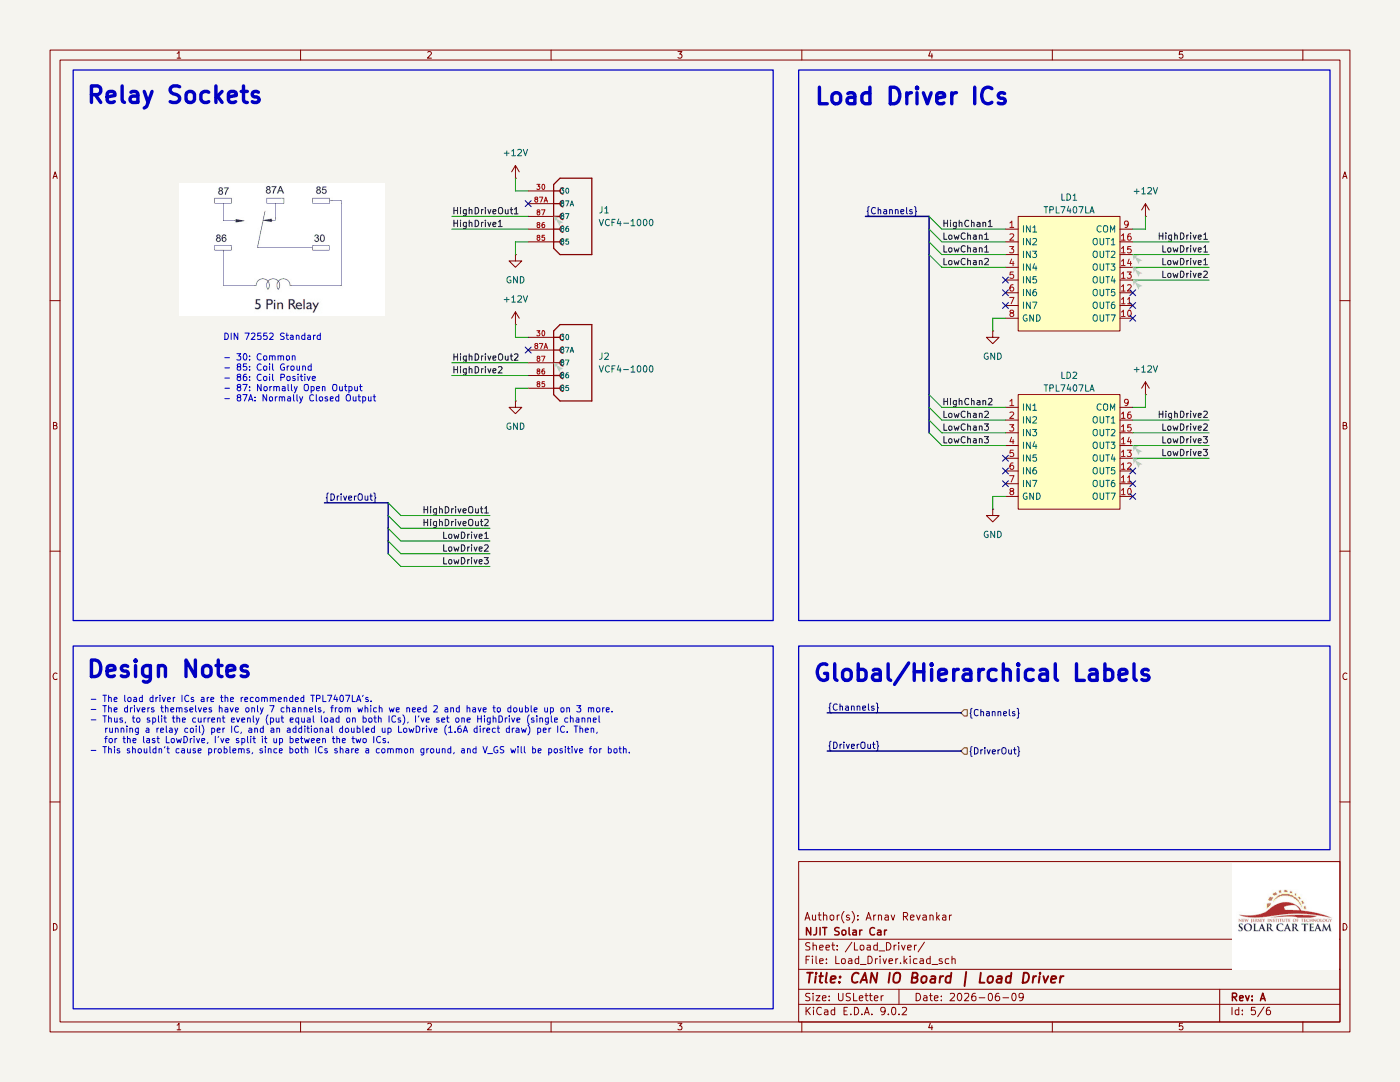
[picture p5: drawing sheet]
(kicad_sch
 (version 20250114)
 (generator "eeschema")
 (generator_version "9.0")
 (paper "USLetter")
 (title_block
  (title "CAN IO Board | Load Driver")
  (date "2026-06-09")
  (rev "A")
  (company "NJIT Solar Car")
  (comment 1 "Author(s): Arnav Revankar"))
 (lib_symbols
  (symbol "power:+12V"
   (power)
   (pin_numbers (hide yes))
   (pin_names
    (offset 0) (hide yes)) (exclude_from_sim no) (in_bom yes) (on_board yes)
   (property "Reference" "#PWR" (at 0 -3.81 0) (effects (font (size 1.27 1.27)) (hide yes)))
   (property "Value" "+12V" (at 0 3.556 0) (effects (font (size 1.27 1.27))))
   (property "Footprint" "" (at 0 0 0) (effects (font (size 1.27 1.27)) (hide yes)))
   (property "Datasheet" "" (at 0 0 0) (effects (font (size 1.27 1.27)) (hide yes)))
   (property "Description" "Power symbol creates a global label with name \"+12V\"" (at 0 0 0) (effects (font (size 1.27 1.27)) (hide yes)))
   (symbol "+12V_0_1"
    (polyline (pts (xy -0.762 1.27) (xy 0 2.54)) (stroke (width 0) (type default)) (fill (type none)))
    (polyline (pts (xy 0 2.54) (xy 0.762 1.27)) (stroke (width 0) (type default)) (fill (type none)))
    (polyline (pts (xy 0 0) (xy 0 2.54)) (stroke (width 0) (type default)) (fill (type none))))
   (symbol "+12V_1_1"
    (pin power_in line (at 0 0 90) (length 0) (name "~" (effects (font (size 1.27 1.27)))) (number "1" (effects (font (size 1.27 1.27))))))
   (embedded_fonts no))
  (symbol "power:GND"
   (power)
   (pin_numbers (hide yes))
   (pin_names
    (offset 0) (hide yes)) (exclude_from_sim no) (in_bom yes) (on_board yes)
   (property "Reference" "#PWR" (at 0 -6.35 0) (effects (font (size 1.27 1.27)) (hide yes)))
   (property "Value" "GND" (at 0 -3.81 0) (effects (font (size 1.27 1.27))))
   (property "Footprint" "" (at 0 0 0) (effects (font (size 1.27 1.27)) (hide yes)))
   (property "Datasheet" "" (at 0 0 0) (effects (font (size 1.27 1.27)) (hide yes)))
   (property "Description" "Power symbol creates a global label with name \"GND\" , ground" (at 0 0 0) (effects (font (size 1.27 1.27)) (hide yes)))
   (symbol "GND_0_1"
    (polyline (pts (xy 0 0) (xy 0 -1.27) (xy 1.27 -1.27) (xy 0 -2.54) (xy -1.27 -1.27) (xy 0 -1.27)) (stroke (width 0) (type default)) (fill (type none))))
   (symbol "GND_1_1"
    (pin power_in line (at 0 0 270) (length 0) (name "~" (effects (font (size 1.27 1.27)))) (number "1" (effects (font (size 1.27 1.27))))))
   (embedded_fonts no))
  (symbol "symbols:TPL7407LA" (exclude_from_sim no) (in_bom yes) (on_board yes)
   (property "Reference" "U" (at 0 13.462 0) (effects (font (size 1.27 1.27))))
   (property "Value" "" (at 0 0 0) (effects (font (size 1.27 1.27))))
   (property "Footprint" "" (at 0 0 0) (effects (font (size 1.27 1.27)) (hide yes)))
   (property "Datasheet" "" (at 0 0 0) (effects (font (size 1.27 1.27)) (hide yes)))
   (property "Description" "" (at 0 0 0) (effects (font (size 1.27 1.27)) (hide yes)))
   (symbol "TPL7407LA_1_1"
    (rectangle (start -10.16 10.16) (end 10.16 -12.7) (stroke (width 0) (type solid)) (fill (type background)))
    (pin input line (at -12.7 7.62 0) (length 2.54) (name "IN1" (effects (font (size 1.27 1.27)))) (number "1" (effects (font (size 1.27 1.27)))))
    (pin input line (at -12.7 5.08 0) (length 2.54) (name "IN2" (effects (font (size 1.27 1.27)))) (number "2" (effects (font (size 1.27 1.27)))))
    (pin input line (at -12.7 2.54 0) (length 2.54) (name "IN3" (effects (font (size 1.27 1.27)))) (number "3" (effects (font (size 1.27 1.27)))))
    (pin input line (at -12.7 0 0) (length 2.54) (name "IN4" (effects (font (size 1.27 1.27)))) (number "4" (effects (font (size 1.27 1.27)))))
    (pin input line (at -12.7 -2.54 0) (length 2.54) (name "IN5" (effects (font (size 1.27 1.27)))) (number "5" (effects (font (size 1.27 1.27)))))
    (pin input line (at -12.7 -5.08 0) (length 2.54) (name "IN6" (effects (font (size 1.27 1.27)))) (number "6" (effects (font (size 1.27 1.27)))))
    (pin input line (at -12.7 -7.62 0) (length 2.54) (name "IN7" (effects (font (size 1.27 1.27)))) (number "7" (effects (font (size 1.27 1.27)))))
    (pin power_in line (at -12.7 -10.16 0) (length 2.54) (name "GND" (effects (font (size 1.27 1.27)))) (number "8" (effects (font (size 1.27 1.27)))))
    (pin power_in line (at 12.7 7.62 180) (length 2.54) (name "COM" (effects (font (size 1.27 1.27)))) (number "9" (effects (font (size 1.27 1.27)))))
    (pin power_out line (at 12.7 5.08 180) (length 2.54) (name "OUT1" (effects (font (size 1.27 1.27)))) (number "16" (effects (font (size 1.27 1.27)))))
    (pin power_out line (at 12.7 2.54 180) (length 2.54) (name "OUT2" (effects (font (size 1.27 1.27)))) (number "15" (effects (font (size 1.27 1.27)))))
    (pin power_out line (at 12.7 0 180) (length 2.54) (name "OUT3" (effects (font (size 1.27 1.27)))) (number "14" (effects (font (size 1.27 1.27)))))
    (pin power_out line (at 12.7 -2.54 180) (length 2.54) (name "OUT4" (effects (font (size 1.27 1.27)))) (number "13" (effects (font (size 1.27 1.27)))))
    (pin power_out line (at 12.7 -5.08 180) (length 2.54) (name "OUT5" (effects (font (size 1.27 1.27)))) (number "12" (effects (font (size 1.27 1.27)))))
    (pin power_out line (at 12.7 -7.62 180) (length 2.54) (name "OUT6" (effects (font (size 1.27 1.27)))) (number "11" (effects (font (size 1.27 1.27)))))
    (pin power_out line (at 12.7 -10.16 180) (length 2.54) (name "OUT7" (effects (font (size 1.27 1.27)))) (number "10" (effects (font (size 1.27 1.27))))))
   (embedded_fonts no))
  (symbol "symbols:VCF4-1000"
   (pin_names
    (offset 1.016)) (exclude_from_sim no) (in_bom yes) (on_board yes)
   (property "Reference" "J" (at -7.62 8.89 0) (effects (font (size 1.27 1.27)) (justify left bottom)))
   (property "Value" "VCF4-1000" (at -7.62 -10.16 0) (effects (font (size 1.27 1.27)) (justify left bottom)))
   (property "Footprint" "VCF4-1000:TE_VCF4-1000" (at 0 0 0) (effects (font (size 1.27 1.27)) (justify bottom) (hide yes)))
   (property "Datasheet" "" (at 0 0 0) (effects (font (size 1.27 1.27)) (hide yes)))
   (property "Description" "" (at 0 0 0) (effects (font (size 1.27 1.27)) (hide yes)))
   (property "Comment" "1393310-3" (at 0 0 0) (effects (font (size 1.27 1.27)) (justify bottom) (hide yes)))
   (property "MF" "TE Connectivity" (at 0 0 0) (effects (font (size 1.27 1.27)) (justify bottom) (hide yes)))
   (property "Product_Type" "Socket" (at 0 0 0) (effects (font (size 1.27 1.27)) (justify bottom) (hide yes)))
   (property "MAXIMUM_PACKAGE_HEIGHT" "14.5 mm" (at 0 0 0) (effects (font (size 1.27 1.27)) (justify bottom) (hide yes)))
   (property "Package" "None" (at 0 0 0) (effects (font (size 1.27 1.27)) (justify bottom) (hide yes)))
   (property "Price" "None" (at 0 0 0) (effects (font (size 1.27 1.27)) (justify bottom) (hide yes)))
   (property "Check_prices" "https://www.snapeda.com/parts/VCF4-1000/TE+Connectivity+Potter+%2526+Brumfield+Relays/view-part/?ref=eda" (at 0 0 0) (effects (font (size 1.27 1.27)) (justify bottom) (hide yes)))
   (property "STANDARD" "Manufacturer Recommendations" (at 0 0 0) (effects (font (size 1.27 1.27)) (justify bottom) (hide yes)))
   (property "PARTREV" "B" (at 0 0 0) (effects (font (size 1.27 1.27)) (justify bottom) (hide yes)))
   (property "SnapEDA_Link" "https://www.snapeda.com/parts/VCF4-1000/TE+Connectivity+Potter+%2526+Brumfield+Relays/view-part/?ref=snap" (at 0 0 0) (effects (font (size 1.27 1.27)) (justify bottom) (hide yes)))
   (property "MP" "VCF4-1000" (at 0 0 0) (effects (font (size 1.27 1.27)) (justify bottom) (hide yes)))
   (property "Purchase-URL" "https://www.snapeda.com/api/url_track_click_mouser/?unipart_id=125589&manufacturer=TE Connectivity&part_name=VCF4-1000&search_term=vcf4-1000" (at 0 0 0) (effects (font (size 1.27 1.27)) (justify bottom) (hide yes)))
   (property "Description_1" "Socket, Relay; PCB, VTF Series, 1 Pole, Quick-Connect, w/o Grounding Provision" (at 0 0 0) (effects (font (size 1.27 1.27)) (justify bottom) (hide yes)))
   (property "Availability" "In Stock" (at 0 0 0) (effects (font (size 1.27 1.27)) (justify bottom) (hide yes)))
   (property "MANUFACTURER" "TE Connectivity" (at 0 0 0) (effects (font (size 1.27 1.27)) (justify bottom) (hide yes)))
   (symbol "VCF4-1000_0_0"
    (polyline (pts (xy -7.62 7.62) (xy -1.27 7.62)) (stroke (width 0.254) (type default)) (fill (type none)))
    (polyline (pts (xy -7.62 -7.62) (xy -7.62 7.62)) (stroke (width 0.254) (type default)) (fill (type none)))
    (arc (start -1.905 5.715) (mid -1.2727 5.08) (end -1.905 4.445) (stroke (width 0.254) (type default)) (fill (type none)))
    (arc (start -1.905 3.175) (mid -1.2727 2.54) (end -1.905 1.905) (stroke (width 0.254) (type default)) (fill (type none)))
    (arc (start -1.905 0.635) (mid -1.2727 0) (end -1.905 -0.635) (stroke (width 0.254) (type default)) (fill (type none)))
    (arc (start -1.905 -1.905) (mid -1.2727 -2.54) (end -1.905 -3.175) (stroke (width 0.254) (type default)) (fill (type none)))
    (arc (start -1.905 -4.445) (mid -1.456 -4.631) (end -1.27 -5.08) (stroke (width 0.254) (type default)) (fill (type none)))
    (arc (start -1.27 -5.08) (mid -1.456 -5.529) (end -1.905 -5.715) (stroke (width 0.254) (type default)) (fill (type none)))
    (polyline (pts (xy -1.27 -7.62) (xy -7.62 -7.62)) (stroke (width 0.254) (type default)) (fill (type none)))
    (polyline (pts (xy 0 6.35) (xy -1.27 7.62)) (stroke (width 0.254) (type default)) (fill (type none)))
    (polyline (pts (xy 0 6.35) (xy 0 5.08)) (stroke (width 0.254) (type default)) (fill (type none)))
    (polyline (pts (xy 0 5.08) (xy -1.27 5.08)) (stroke (width 0.254) (type default)) (fill (type none)))
    (polyline (pts (xy 0 5.08) (xy 0 -5.08)) (stroke (width 0.254) (type default)) (fill (type none)))
    (polyline (pts (xy 0 2.54) (xy -1.27 2.54)) (stroke (width 0.254) (type default)) (fill (type none)))
    (polyline (pts (xy 0 0) (xy -1.27 0)) (stroke (width 0.254) (type default)) (fill (type none)))
    (polyline (pts (xy 0 -2.54) (xy -1.27 -2.54)) (stroke (width 0.254) (type default)) (fill (type none)))
    (polyline (pts (xy 0 -5.08) (xy -1.27 -5.08)) (stroke (width 0.254) (type default)) (fill (type none)))
    (polyline (pts (xy 0 -5.08) (xy 0 -6.35)) (stroke (width 0.254) (type default)) (fill (type none)))
    (polyline (pts (xy 0 -6.35) (xy -1.27 -7.62)) (stroke (width 0.254) (type default)) (fill (type none)))
    (pin passive line (at 5.08 5.08 180) (length 5.08) (name "85" (effects (font (size 1.016 1.016)))) (number "85" (effects (font (size 1.016 1.016)))))
    (pin passive line (at 5.08 2.54 180) (length 5.08) (name "86" (effects (font (size 1.016 1.016)))) (number "86" (effects (font (size 1.016 1.016)))))
    (pin passive line (at 5.08 0 180) (length 5.08) (name "87" (effects (font (size 1.016 1.016)))) (number "87" (effects (font (size 1.016 1.016)))))
    (pin passive line (at 5.08 -2.54 180) (length 5.08) (name "87A" (effects (font (size 1.016 1.016)))) (number "87A" (effects (font (size 1.016 1.016)))))
    (pin passive line (at 5.08 -5.08 180) (length 5.08) (name "30" (effects (font (size 1.016 1.016)))) (number "30" (effects (font (size 1.016 1.016))))))
   (embedded_fonts no)))
 (bus_alias "DriverOut"
  (members "HighDriveOut[1..2]" "LowDrive[1..3]"))
 (rectangle
  (start 14.605 128.905)
  (end 154.305 201.295)
  (stroke (width 0.254) (type solid))
  (fill (type none)))
 (rectangle
  (start 14.605 13.97)
  (end 154.305 123.825)
  (stroke (width 0.254) (type solid))
  (fill (type none)))
 (rectangle
  (start 159.385 128.905)
  (end 265.43 169.545)
  (stroke (width 0.254) (type solid))
  (fill (type none)))
 (rectangle
  (start 159.385 13.97)
  (end 265.43 123.825)
  (stroke (width 0.254) (type solid))
  (fill (type none)))
 (text "Relay Sockets"
  (exclude_from_sim no)
  (at 17.018 17.272 0)
  (effects (font (size 3.302 3.302) (thickness 0.6604)
    (bold yes)) (justify left top)))
 (text "Load Driver ICs"
  (exclude_from_sim no)
  (at 162.306 17.526 0)
  (effects (font (size 3.302 3.302) (thickness 0.6604)
    (bold yes)) (justify left top)))
 (text "Design Notes"
  (exclude_from_sim no)
  (at 17.018 131.826 0)
  (effects (font (size 3.302 3.302) (thickness 0.6604)
    (bold yes)) (justify left top)))
 (text "- The load driver ICs are the recommended TPL7407LA's.\n- The drivers themselves have only 7 channels, from which we need 2 and have to double up on 3 more.\n- Thus, to split the current evenly (put equal load on both ICs), I've set one HighDrive (single channel\n   running a relay coil) per IC, and an additional doubled up LowDrive (1.6A direct draw) per IC. Then,\n   for the last LowDrive, I've split it up between the two ICs.\n- This shouldn't cause problems, since both ICs share a common ground, and V_GS will be positive for both."
  (exclude_from_sim no)
  (at 17.78 138.938 0)
  (effects (font (size 1.27 1.27)) (justify left top)))
 (text "Global/Hierarchical Labels"
  (exclude_from_sim no)
  (at 162.052 132.588 0)
  (effects (font (size 3.302 3.302) (thickness 0.6604)
    (bold yes)) (justify left top)))
 (text "DIN 72552 Standard\n\n- 30: Common\n- 85: Coil Ground\n- 86: Coil Positive\n- 87: Normally Open Output\n- 87A: Normally Closed Output"
  (exclude_from_sim no)
  (at 44.45 66.675 0)
  (effects (font (size 1.27 1.27)) (justify left top)))
 (no_connect
  (at 200.66 58.42))
 (no_connect
  (at 200.66 93.98))
 (no_connect
  (at 200.66 55.88))
 (no_connect
  (at 226.06 96.52))
 (no_connect
  (at 200.66 96.52))
 (no_connect
  (at 105.41 69.85))
 (no_connect
  (at 200.66 60.96))
 (no_connect
  (at 226.06 93.98))
 (no_connect
  (at 226.06 58.42))
 (no_connect
  (at 200.66 91.44))
 (no_connect
  (at 226.06 60.96))
 (no_connect
  (at 226.06 63.5))
 (no_connect
  (at 226.06 99.06))
 (no_connect
  (at 105.41 40.64))
 (bus_entry
  (at 80.01 102.87)
  (size -2.54 -2.54)
  (stroke (width 0) (type default)))
 (bus_entry
  (at 187.96 83.82)
  (size -2.54 -2.54)
  (stroke (width 0) (type default)))
 (bus_entry
  (at 187.96 88.9)
  (size -2.54 -2.54)
  (stroke (width 0) (type default)))
 (bus_entry
  (at 187.96 48.26)
  (size -2.54 -2.54)
  (stroke (width 0) (type default)))
 (bus_entry
  (at 187.96 86.36)
  (size -2.54 -2.54)
  (stroke (width 0) (type default)))
 (bus_entry
  (at 187.96 50.8)
  (size -2.54 -2.54)
  (stroke (width 0) (type default)))
 (bus_entry
  (at 80.01 110.49)
  (size -2.54 -2.54)
  (stroke (width 0) (type default)))
 (bus_entry
  (at 187.96 81.28)
  (size -2.54 -2.54)
  (stroke (width 0) (type default)))
 (bus_entry
  (at 187.96 45.72)
  (size -2.54 -2.54)
  (stroke (width 0) (type default)))
 (bus_entry
  (at 80.01 107.95)
  (size -2.54 -2.54)
  (stroke (width 0) (type default)))
 (bus_entry
  (at 80.01 105.41)
  (size -2.54 -2.54)
  (stroke (width 0) (type default)))
 (bus_entry
  (at 187.96 53.34)
  (size -2.54 -2.54)
  (stroke (width 0) (type default)))
 (bus_entry
  (at 80.01 113.03)
  (size -2.54 -2.54)
  (stroke (width 0) (type default)))
 (wire
  (pts (xy 226.06 48.26) (xy 241.3 48.26))
  (stroke (width 0) (type default)))
 (wire
  (pts (xy 90.17 45.72) (xy 105.41 45.72))
  (stroke (width 0) (type default)))
 (wire
  (pts (xy 200.66 99.06) (xy 198.12 99.06))
  (stroke (width 0) (type default)))
 (wire
  (pts (xy 226.06 53.34) (xy 241.3 53.34))
  (stroke (width 0) (type default)))
 (wire
  (pts (xy 187.96 53.34) (xy 200.66 53.34))
  (stroke (width 0) (type default)))
 (wire
  (pts (xy 105.41 77.47) (xy 102.87 77.47))
  (stroke (width 0) (type default)))
 (wire
  (pts (xy 228.6 78.74) (xy 228.6 81.28))
  (stroke (width 0) (type default)))
 (wire
  (pts (xy 80.01 107.95) (xy 97.79 107.95))
  (stroke (width 0) (type default)))
 (bus
  (pts (xy 185.42 50.8) (xy 185.42 48.26))
  (stroke (width 0) (type default)))
 (wire
  (pts (xy 228.6 81.28) (xy 226.06 81.28))
  (stroke (width 0) (type default)))
 (wire
  (pts (xy 90.17 72.39) (xy 105.41 72.39))
  (stroke (width 0) (type default)))
 (wire
  (pts (xy 187.96 86.36) (xy 200.66 86.36))
  (stroke (width 0) (type default)))
 (bus
  (pts (xy 185.42 48.26) (xy 185.42 45.72))
  (stroke (width 0) (type default)))
 (wire
  (pts (xy 102.87 48.26) (xy 102.87 50.8))
  (stroke (width 0) (type default)))
 (wire
  (pts (xy 105.41 48.26) (xy 102.87 48.26))
  (stroke (width 0) (type default)))
 (wire
  (pts (xy 102.87 38.1) (xy 102.87 35.56))
  (stroke (width 0) (type default)))
 (wire
  (pts (xy 226.06 91.44) (xy 241.3 91.44))
  (stroke (width 0) (type default)))
 (wire
  (pts (xy 226.06 88.9) (xy 241.3 88.9))
  (stroke (width 0) (type default)))
 (wire
  (pts (xy 228.6 43.18) (xy 228.6 45.72))
  (stroke (width 0) (type default)))
 (bus
  (pts (xy 165.1 149.86) (xy 191.77 149.86))
  (stroke (width 0) (type default)))
 (wire
  (pts (xy 226.06 50.8) (xy 241.3 50.8))
  (stroke (width 0) (type default)))
 (wire
  (pts (xy 187.96 45.72) (xy 200.66 45.72))
  (stroke (width 0) (type default)))
 (wire
  (pts (xy 80.01 105.41) (xy 97.79 105.41))
  (stroke (width 0) (type default)))
 (wire
  (pts (xy 187.96 83.82) (xy 200.66 83.82))
  (stroke (width 0) (type default)))
 (wire
  (pts (xy 80.01 113.03) (xy 97.79 113.03))
  (stroke (width 0) (type default)))
 (bus
  (pts (xy 64.77 100.33) (xy 77.47 100.33))
  (stroke (width 0) (type default)))
 (wire
  (pts (xy 198.12 63.5) (xy 198.12 66.04))
  (stroke (width 0) (type default)))
 (wire
  (pts (xy 105.41 38.1) (xy 102.87 38.1))
  (stroke (width 0) (type default)))
 (wire
  (pts (xy 226.06 83.82) (xy 241.3 83.82))
  (stroke (width 0) (type default)))
 (bus
  (pts (xy 185.42 45.72) (xy 185.42 43.18))
  (stroke (width 0) (type default)))
 (wire
  (pts (xy 80.01 110.49) (xy 97.79 110.49))
  (stroke (width 0) (type default)))
 (wire
  (pts (xy 187.96 81.28) (xy 200.66 81.28))
  (stroke (width 0) (type default)))
 (wire
  (pts (xy 200.66 63.5) (xy 198.12 63.5))
  (stroke (width 0) (type default)))
 (wire
  (pts (xy 226.06 86.36) (xy 241.3 86.36))
  (stroke (width 0) (type default)))
 (wire
  (pts (xy 90.17 74.93) (xy 105.41 74.93))
  (stroke (width 0) (type default)))
 (wire
  (pts (xy 102.87 77.47) (xy 102.87 80.01))
  (stroke (width 0) (type default)))
 (bus
  (pts (xy 185.42 83.82) (xy 185.42 81.28))
  (stroke (width 0) (type default)))
 (wire
  (pts (xy 187.96 48.26) (xy 200.66 48.26))
  (stroke (width 0) (type default)))
 (wire
  (pts (xy 80.01 102.87) (xy 97.79 102.87))
  (stroke (width 0) (type default)))
 (wire
  (pts (xy 187.96 50.8) (xy 200.66 50.8))
  (stroke (width 0) (type default)))
 (bus
  (pts (xy 77.47 110.49) (xy 77.47 107.95))
  (stroke (width 0) (type default)))
 (wire
  (pts (xy 187.96 88.9) (xy 200.66 88.9))
  (stroke (width 0) (type default)))
 (bus
  (pts (xy 165.1 142.24) (xy 191.77 142.24))
  (stroke (width 0) (type default)))
 (bus
  (pts (xy 77.47 102.87) (xy 77.47 100.33))
  (stroke (width 0) (type default)))
 (bus
  (pts (xy 77.47 105.41) (xy 77.47 102.87))
  (stroke (width 0) (type default)))
 (bus
  (pts (xy 185.42 50.8) (xy 185.42 78.74))
  (stroke (width 0) (type default)))
 (bus
  (pts (xy 185.42 81.28) (xy 185.42 78.74))
  (stroke (width 0) (type default)))
 (wire
  (pts (xy 198.12 99.06) (xy 198.12 101.6))
  (stroke (width 0) (type default)))
 (bus
  (pts (xy 172.72 43.18) (xy 185.42 43.18))
  (stroke (width 0) (type default)))
 (wire
  (pts (xy 102.87 64.77) (xy 102.87 67.31))
  (stroke (width 0) (type default)))
 (bus
  (pts (xy 185.42 86.36) (xy 185.42 83.82))
  (stroke (width 0) (type default)))
 (wire
  (pts (xy 228.6 45.72) (xy 226.06 45.72))
  (stroke (width 0) (type default)))
 (wire
  (pts (xy 90.17 43.18) (xy 105.41 43.18))
  (stroke (width 0) (type default)))
 (wire
  (pts (xy 226.06 55.88) (xy 241.3 55.88))
  (stroke (width 0) (type default)))
 (wire
  (pts (xy 102.87 67.31) (xy 105.41 67.31))
  (stroke (width 0) (type default)))
 (bus
  (pts (xy 77.47 107.95) (xy 77.47 105.41))
  (stroke (width 0) (type default)))
 (image
  (at 256.54 182.88)
  (scale 0.646246)
  (data))
 (image
  (at 56.261 49.784)
  (data))
 (label "LowDrive2"
  (at 97.79 110.49 180)
  (effects (font (size 1.27 1.27)) (justify right bottom)))
 (label "HighDrive2"
  (at 90.17 74.93 0)
  (effects (font (size 1.27 1.27)) (justify left bottom)))
 (label "{Channels}"
  (at 172.72 43.18 0)
  (effects (font (size 1.27 1.27)) (justify left bottom)))
 (label "HighChan2"
  (at 187.96 81.28 0)
  (effects (font (size 1.27 1.27)) (justify left bottom)))
 (label "LowChan2"
  (at 187.96 53.34 0)
  (effects (font (size 1.27 1.27)) (justify left bottom)))
 (label "LowDrive2"
  (at 241.3 86.36 180)
  (effects (font (size 1.27 1.27)) (justify right bottom)))
 (label "LowChan1"
  (at 187.96 50.8 0)
  (effects (font (size 1.27 1.27)) (justify left bottom)))
 (label "LowDrive1"
  (at 97.79 107.95 180)
  (effects (font (size 1.27 1.27)) (justify right bottom)))
 (label "LowChan3"
  (at 187.96 88.9 0)
  (effects (font (size 1.27 1.27)) (justify left bottom)))
 (label "LowChan2"
  (at 187.96 83.82 0)
  (effects (font (size 1.27 1.27)) (justify left bottom)))
 (label "LowDrive3"
  (at 241.3 88.9 180)
  (effects (font (size 1.27 1.27)) (justify right bottom)))
 (label "LowDrive2"
  (at 241.3 55.88 180)
  (effects (font (size 1.27 1.27)) (justify right bottom)))
 (label "LowChan3"
  (at 187.96 86.36 0)
  (effects (font (size 1.27 1.27)) (justify left bottom)))
 (label "HighDriveOut2"
  (at 90.17 72.39 0)
  (effects (font (size 1.27 1.27)) (justify left bottom)))
 (label "LowDrive1"
  (at 241.3 53.34 180)
  (effects (font (size 1.27 1.27)) (justify right bottom)))
 (label "HighChan1"
  (at 187.96 45.72 0)
  (effects (font (size 1.27 1.27)) (justify left bottom)))
 (label "HighDrive1"
  (at 241.3 48.26 180)
  (effects (font (size 1.27 1.27)) (justify right bottom)))
 (label "{DriverOut}"
  (at 64.77 100.33 0)
  (effects (font (size 1.27 1.27)) (justify left bottom)))
 (label "LowDrive1"
  (at 241.3 50.8 180)
  (effects (font (size 1.27 1.27)) (justify right bottom)))
 (label "HighDriveOut2"
  (at 97.79 105.41 180)
  (effects (font (size 1.27 1.27)) (justify right bottom)))
 (label "{DriverOut}"
  (at 165.1 149.86 0)
  (effects (font (size 1.27 1.27)) (justify left bottom)))
 (label "HighDriveOut1"
  (at 90.17 43.18 0)
  (effects (font (size 1.27 1.27)) (justify left bottom)))
 (label "HighDrive2"
  (at 241.3 83.82 180)
  (effects (font (size 1.27 1.27)) (justify right bottom)))
 (label "{Channels}"
  (at 165.1 142.24 0)
  (effects (font (size 1.27 1.27)) (justify left bottom)))
 (label "LowDrive3"
  (at 97.79 113.03 180)
  (effects (font (size 1.27 1.27)) (justify right bottom)))
 (label "HighDriveOut1"
  (at 97.79 102.87 180)
  (effects (font (size 1.27 1.27)) (justify right bottom)))
 (label "LowDrive3"
  (at 241.3 91.44 180)
  (effects (font (size 1.27 1.27)) (justify right bottom)))
 (label "LowChan1"
  (at 187.96 48.26 0)
  (effects (font (size 1.27 1.27)) (justify left bottom)))
 (label "HighDrive1"
  (at 90.17 45.72 0)
  (effects (font (size 1.27 1.27)) (justify left bottom)))
 (hierarchical_label "{Channels}"
  (shape input)
  (at 191.77 142.24 0)
  (effects (font (size 1.27 1.27)) (justify left)))
 (hierarchical_label "{DriverOut}"
  (shape input)
  (at 191.77 149.86 0)
  (effects (font (size 1.27 1.27)) (justify left)))
 (symbol
  (lib_id "power:+12V")
  (at 102.87 64.77 0)
  (unit 1)
  (exclude_from_sim no)
  (in_bom yes)
  (on_board yes)
  (dnp no)
  (fields_autoplaced yes)
  (property "Reference" "#PWR010" (at 102.87 68.58 0) (effects (font (size 1.27 1.27)) (hide yes)))
  (property "Value" "+12V" (at 102.87 59.69 0) (effects (font (size 1.27 1.27))))
  (property "Footprint" "" (at 102.87 64.77 0) (effects (font (size 1.27 1.27)) (hide yes)))
  (property "Datasheet" "" (at 102.87 64.77 0) (effects (font (size 1.27 1.27)) (hide yes)))
  (property "Description" "Power symbol creates a global label with name \"+12V\"" (at 102.87 64.77 0) (effects (font (size 1.27 1.27)) (hide yes)))
  (pin "1"))
 (symbol
  (lib_id "power:GND")
  (at 198.12 101.6 0)
  (unit 1)
  (exclude_from_sim no)
  (in_bom yes)
  (on_board yes)
  (dnp no)
  (fields_autoplaced yes)
  (property "Reference" "#PWR05" (at 198.12 107.95 0) (effects (font (size 1.27 1.27)) (hide yes)))
  (property "Value" "GND" (at 198.12 106.68 0) (effects (font (size 1.27 1.27))))
  (property "Footprint" "" (at 198.12 101.6 0) (effects (font (size 1.27 1.27)) (hide yes)))
  (property "Datasheet" "" (at 198.12 101.6 0) (effects (font (size 1.27 1.27)) (hide yes)))
  (property "Description" "Power symbol creates a global label with name \"GND\" , ground" (at 198.12 101.6 0) (effects (font (size 1.27 1.27)) (hide yes)))
  (pin "1"))
 (symbol
  (lib_id "symbols:VCF4-1000")
  (at 110.49 43.18 180)
  (unit 1)
  (exclude_from_sim no)
  (in_bom yes)
  (on_board yes)
  (dnp no)
  (fields_autoplaced yes)
  (property "Reference" "J1" (at 119.38 41.9099 0) (effects (font (size 1.27 1.27)) (justify right)))
  (property "Value" "VCF4-1000" (at 119.38 44.4499 0) (effects (font (size 1.27 1.27)) (justify right)))
  (property "Footprint" "VCF4-1000:TE_VCF4-1000" (at 110.49 43.18 0) (effects (font (size 1.27 1.27)) (justify bottom) (hide yes)))
  (property "Datasheet" "" (at 110.49 43.18 0) (effects (font (size 1.27 1.27)) (hide yes)))
  (property "Description" "" (at 110.49 43.18 0) (effects (font (size 1.27 1.27)) (hide yes)))
  (property "Comment" "1393310-3" (at 110.49 43.18 0) (effects (font (size 1.27 1.27)) (justify bottom) (hide yes)))
  (property "MF" "TE Connectivity" (at 110.49 43.18 0) (effects (font (size 1.27 1.27)) (justify bottom) (hide yes)))
  (property "Product_Type" "Socket" (at 110.49 43.18 0) (effects (font (size 1.27 1.27)) (justify bottom) (hide yes)))
  (property "MAXIMUM_PACKAGE_HEIGHT" "14.5 mm" (at 110.49 43.18 0) (effects (font (size 1.27 1.27)) (justify bottom) (hide yes)))
  (property "Package" "None" (at 110.49 43.18 0) (effects (font (size 1.27 1.27)) (justify bottom) (hide yes)))
  (property "Price" "None" (at 110.49 43.18 0) (effects (font (size 1.27 1.27)) (justify bottom) (hide yes)))
  (property "Check_prices" "https://www.snapeda.com/parts/VCF4-1000/TE+Connectivity+Potter+%2526+Brumfield+Relays/view-part/?ref=eda" (at 110.49 43.18 0) (effects (font (size 1.27 1.27)) (justify bottom) (hide yes)))
  (property "STANDARD" "Manufacturer Recommendations" (at 110.49 43.18 0) (effects (font (size 1.27 1.27)) (justify bottom) (hide yes)))
  (property "PARTREV" "B" (at 110.49 43.18 0) (effects (font (size 1.27 1.27)) (justify bottom) (hide yes)))
  (property "SnapEDA_Link" "https://www.snapeda.com/parts/VCF4-1000/TE+Connectivity+Potter+%2526+Brumfield+Relays/view-part/?ref=snap" (at 110.49 43.18 0) (effects (font (size 1.27 1.27)) (justify bottom) (hide yes)))
  (property "MP" "VCF4-1000" (at 110.49 43.18 0) (effects (font (size 1.27 1.27)) (justify bottom) (hide yes)))
  (property "Purchase-URL" "https://www.snapeda.com/api/url_track_click_mouser/?unipart_id=125589&manufacturer=TE Connectivity&part_name=VCF4-1000&search_term=vcf4-1000" (at 110.49 43.18 0) (effects (font (size 1.27 1.27)) (justify bottom) (hide yes)))
  (property "Description_1" "Socket, Relay; PCB, VTF Series, 1 Pole, Quick-Connect, w/o Grounding Provision" (at 110.49 43.18 0) (effects (font (size 1.27 1.27)) (justify bottom) (hide yes)))
  (property "Availability" "In Stock" (at 110.49 43.18 0) (effects (font (size 1.27 1.27)) (justify bottom) (hide yes)))
  (property "MANUFACTURER" "TE Connectivity" (at 110.49 43.18 0) (effects (font (size 1.27 1.27)) (justify bottom) (hide yes)))
  (pin "30")
  (pin "87")
  (pin "86")
  (pin "85")
  (pin "87A"))
 (symbol
  (lib_id "power:+12V")
  (at 228.6 78.74 0)
  (unit 1)
  (exclude_from_sim no)
  (in_bom yes)
  (on_board yes)
  (dnp no)
  (fields_autoplaced yes)
  (property "Reference" "#PWR06" (at 228.6 82.55 0) (effects (font (size 1.27 1.27)) (hide yes)))
  (property "Value" "+12V" (at 228.6 73.66 0) (effects (font (size 1.27 1.27))))
  (property "Footprint" "" (at 228.6 78.74 0) (effects (font (size 1.27 1.27)) (hide yes)))
  (property "Datasheet" "" (at 228.6 78.74 0) (effects (font (size 1.27 1.27)) (hide yes)))
  (property "Description" "Power symbol creates a global label with name \"+12V\"" (at 228.6 78.74 0) (effects (font (size 1.27 1.27)) (hide yes)))
  (pin "1"))
 (symbol
  (lib_id "power:+12V")
  (at 102.87 35.56 0)
  (unit 1)
  (exclude_from_sim no)
  (in_bom yes)
  (on_board yes)
  (dnp no)
  (fields_autoplaced yes)
  (property "Reference" "#PWR09" (at 102.87 39.37 0) (effects (font (size 1.27 1.27)) (hide yes)))
  (property "Value" "+12V" (at 102.87 30.48 0) (effects (font (size 1.27 1.27))))
  (property "Footprint" "" (at 102.87 35.56 0) (effects (font (size 1.27 1.27)) (hide yes)))
  (property "Datasheet" "" (at 102.87 35.56 0) (effects (font (size 1.27 1.27)) (hide yes)))
  (property "Description" "Power symbol creates a global label with name \"+12V\"" (at 102.87 35.56 0) (effects (font (size 1.27 1.27)) (hide yes)))
  (pin "1"))
 (symbol
  (lib_id "symbols:TPL7407LA")
  (at 213.36 53.34 0)
  (unit 1)
  (exclude_from_sim no)
  (in_bom yes)
  (on_board yes)
  (dnp no)
  (fields_autoplaced yes)
  (property "Reference" "LD1" (at 213.36 39.37 0) (effects (font (size 1.27 1.27))))
  (property "Value" "TPL7407LA" (at 213.36 41.91 0) (effects (font (size 1.27 1.27))))
  (property "Footprint" "" (at 213.36 53.34 0) (effects (font (size 1.27 1.27)) (hide yes)))
  (property "Datasheet" "" (at 213.36 53.34 0) (effects (font (size 1.27 1.27)) (hide yes)))
  (property "Description" "" (at 213.36 53.34 0) (effects (font (size 1.27 1.27)) (hide yes)))
  (pin "14")
  (pin "1")
  (pin "15")
  (pin "7")
  (pin "4")
  (pin "9")
  (pin "6")
  (pin "8")
  (pin "2")
  (pin "16")
  (pin "12")
  (pin "13")
  (pin "11")
  (pin "10")
  (pin "3")
  (pin "5"))
 (symbol
  (lib_id "power:GND")
  (at 102.87 50.8 0)
  (unit 1)
  (exclude_from_sim no)
  (in_bom yes)
  (on_board yes)
  (dnp no)
  (fields_autoplaced yes)
  (property "Reference" "#PWR08" (at 102.87 57.15 0) (effects (font (size 1.27 1.27)) (hide yes)))
  (property "Value" "GND" (at 102.87 55.88 0) (effects (font (size 1.27 1.27))))
  (property "Footprint" "" (at 102.87 50.8 0) (effects (font (size 1.27 1.27)) (hide yes)))
  (property "Datasheet" "" (at 102.87 50.8 0) (effects (font (size 1.27 1.27)) (hide yes)))
  (property "Description" "Power symbol creates a global label with name \"GND\" , ground" (at 102.87 50.8 0) (effects (font (size 1.27 1.27)) (hide yes)))
  (pin "1"))
 (symbol
  (lib_id "power:GND")
  (at 102.87 80.01 0)
  (unit 1)
  (exclude_from_sim no)
  (in_bom yes)
  (on_board yes)
  (dnp no)
  (fields_autoplaced yes)
  (property "Reference" "#PWR07" (at 102.87 86.36 0) (effects (font (size 1.27 1.27)) (hide yes)))
  (property "Value" "GND" (at 102.87 85.09 0) (effects (font (size 1.27 1.27))))
  (property "Footprint" "" (at 102.87 80.01 0) (effects (font (size 1.27 1.27)) (hide yes)))
  (property "Datasheet" "" (at 102.87 80.01 0) (effects (font (size 1.27 1.27)) (hide yes)))
  (property "Description" "Power symbol creates a global label with name \"GND\" , ground" (at 102.87 80.01 0) (effects (font (size 1.27 1.27)) (hide yes)))
  (pin "1"))
 (symbol
  (lib_id "symbols:TPL7407LA")
  (at 213.36 88.9 0)
  (unit 1)
  (exclude_from_sim no)
  (in_bom yes)
  (on_board yes)
  (dnp no)
  (fields_autoplaced yes)
  (property "Reference" "LD2" (at 213.36 74.93 0) (effects (font (size 1.27 1.27))))
  (property "Value" "TPL7407LA" (at 213.36 77.47 0) (effects (font (size 1.27 1.27))))
  (property "Footprint" "" (at 213.36 88.9 0) (effects (font (size 1.27 1.27)) (hide yes)))
  (property "Datasheet" "" (at 213.36 88.9 0) (effects (font (size 1.27 1.27)) (hide yes)))
  (property "Description" "" (at 213.36 88.9 0) (effects (font (size 1.27 1.27)) (hide yes)))
  (pin "12")
  (pin "9")
  (pin "13")
  (pin "15")
  (pin "14")
  (pin "10")
  (pin "8")
  (pin "11")
  (pin "5")
  (pin "7")
  (pin "16")
  (pin "1")
  (pin "4")
  (pin "2")
  (pin "3")
  (pin "6"))
 (symbol
  (lib_id "power:GND")
  (at 198.12 66.04 0)
  (unit 1)
  (exclude_from_sim no)
  (in_bom yes)
  (on_board yes)
  (dnp no)
  (fields_autoplaced yes)
  (property "Reference" "#PWR03" (at 198.12 72.39 0) (effects (font (size 1.27 1.27)) (hide yes)))
  (property "Value" "GND" (at 198.12 71.12 0) (effects (font (size 1.27 1.27))))
  (property "Footprint" "" (at 198.12 66.04 0) (effects (font (size 1.27 1.27)) (hide yes)))
  (property "Datasheet" "" (at 198.12 66.04 0) (effects (font (size 1.27 1.27)) (hide yes)))
  (property "Description" "Power symbol creates a global label with name \"GND\" , ground" (at 198.12 66.04 0) (effects (font (size 1.27 1.27)) (hide yes)))
  (pin "1"))
 (symbol
  (lib_id "power:+12V")
  (at 228.6 43.18 0)
  (unit 1)
  (exclude_from_sim no)
  (in_bom yes)
  (on_board yes)
  (dnp no)
  (fields_autoplaced yes)
  (property "Reference" "#PWR04" (at 228.6 46.99 0) (effects (font (size 1.27 1.27)) (hide yes)))
  (property "Value" "+12V" (at 228.6 38.1 0) (effects (font (size 1.27 1.27))))
  (property "Footprint" "" (at 228.6 43.18 0) (effects (font (size 1.27 1.27)) (hide yes)))
  (property "Datasheet" "" (at 228.6 43.18 0) (effects (font (size 1.27 1.27)) (hide yes)))
  (property "Description" "Power symbol creates a global label with name \"+12V\"" (at 228.6 43.18 0) (effects (font (size 1.27 1.27)) (hide yes)))
  (pin "1"))
 (symbol
  (lib_id "symbols:VCF4-1000")
  (at 110.49 72.39 180)
  (unit 1)
  (exclude_from_sim no)
  (in_bom yes)
  (on_board yes)
  (dnp no)
  (fields_autoplaced yes)
  (property "Reference" "J2" (at 119.38 71.1199 0) (effects (font (size 1.27 1.27)) (justify right)))
  (property "Value" "VCF4-1000" (at 119.38 73.6599 0) (effects (font (size 1.27 1.27)) (justify right)))
  (property "Footprint" "VCF4-1000:TE_VCF4-1000" (at 110.49 72.39 0) (effects (font (size 1.27 1.27)) (justify bottom) (hide yes)))
  (property "Datasheet" "" (at 110.49 72.39 0) (effects (font (size 1.27 1.27)) (hide yes)))
  (property "Description" "" (at 110.49 72.39 0) (effects (font (size 1.27 1.27)) (hide yes)))
  (property "Comment" "1393310-3" (at 110.49 72.39 0) (effects (font (size 1.27 1.27)) (justify bottom) (hide yes)))
  (property "MF" "TE Connectivity" (at 110.49 72.39 0) (effects (font (size 1.27 1.27)) (justify bottom) (hide yes)))
  (property "Product_Type" "Socket" (at 110.49 72.39 0) (effects (font (size 1.27 1.27)) (justify bottom) (hide yes)))
  (property "MAXIMUM_PACKAGE_HEIGHT" "14.5 mm" (at 110.49 72.39 0) (effects (font (size 1.27 1.27)) (justify bottom) (hide yes)))
  (property "Package" "None" (at 110.49 72.39 0) (effects (font (size 1.27 1.27)) (justify bottom) (hide yes)))
  (property "Price" "None" (at 110.49 72.39 0) (effects (font (size 1.27 1.27)) (justify bottom) (hide yes)))
  (property "Check_prices" "https://www.snapeda.com/parts/VCF4-1000/TE+Connectivity+Potter+%2526+Brumfield+Relays/view-part/?ref=eda" (at 110.49 72.39 0) (effects (font (size 1.27 1.27)) (justify bottom) (hide yes)))
  (property "STANDARD" "Manufacturer Recommendations" (at 110.49 72.39 0) (effects (font (size 1.27 1.27)) (justify bottom) (hide yes)))
  (property "PARTREV" "B" (at 110.49 72.39 0) (effects (font (size 1.27 1.27)) (justify bottom) (hide yes)))
  (property "SnapEDA_Link" "https://www.snapeda.com/parts/VCF4-1000/TE+Connectivity+Potter+%2526+Brumfield+Relays/view-part/?ref=snap" (at 110.49 72.39 0) (effects (font (size 1.27 1.27)) (justify bottom) (hide yes)))
  (property "MP" "VCF4-1000" (at 110.49 72.39 0) (effects (font (size 1.27 1.27)) (justify bottom) (hide yes)))
  (property "Purchase-URL" "https://www.snapeda.com/api/url_track_click_mouser/?unipart_id=125589&manufacturer=TE Connectivity&part_name=VCF4-1000&search_term=vcf4-1000" (at 110.49 72.39 0) (effects (font (size 1.27 1.27)) (justify bottom) (hide yes)))
  (property "Description_1" "Socket, Relay; PCB, VTF Series, 1 Pole, Quick-Connect, w/o Grounding Provision" (at 110.49 72.39 0) (effects (font (size 1.27 1.27)) (justify bottom) (hide yes)))
  (property "Availability" "In Stock" (at 110.49 72.39 0) (effects (font (size 1.27 1.27)) (justify bottom) (hide yes)))
  (property "MANUFACTURER" "TE Connectivity" (at 110.49 72.39 0) (effects (font (size 1.27 1.27)) (justify bottom) (hide yes)))
  (pin "30")
  (pin "87")
  (pin "86")
  (pin "85")
  (pin "87A")))
